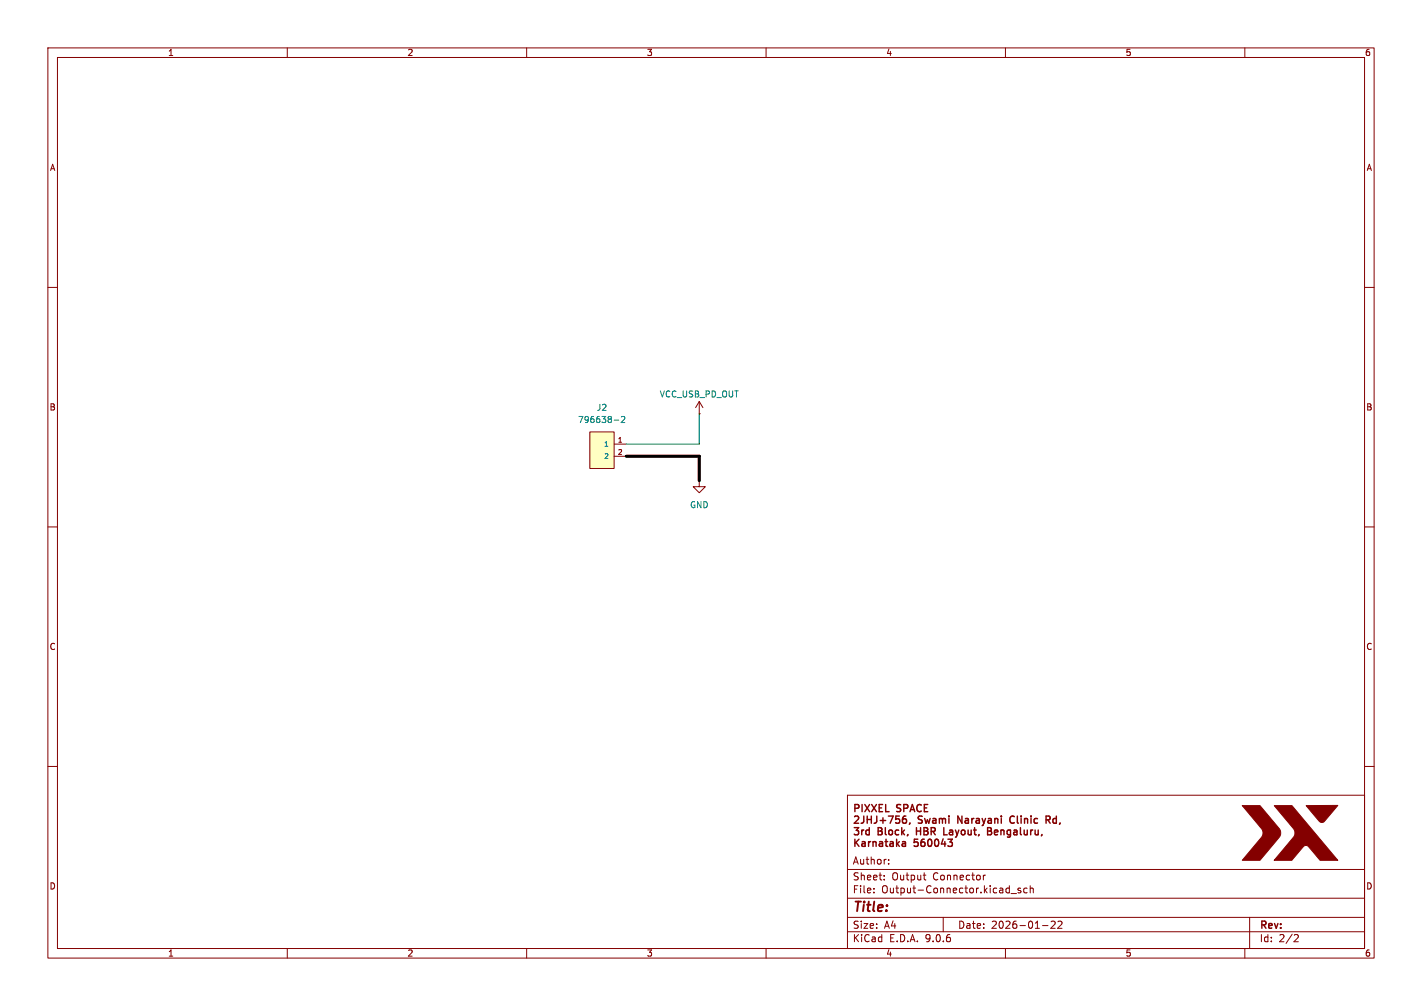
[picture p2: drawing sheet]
<svg xmlns="http://www.w3.org/2000/svg" width="297mm" height="210mm" viewBox="0 0 297 210" stroke-linecap="round" stroke-linejoin="round" font-family="sans-serif">
<path d="M0 0h297v210h-297z" fill="#fff" stroke="#fff" stroke-width=".21"/>
<g fill="none" stroke="#840000" stroke-width=".21">
<path d="M10 10h277v190h-277zM12 12h273v186h-273zM60 10v2M110 10v2M160 10v2M210 10v2M260 10v2M10 60h2M285 60h2M10 110h2M285 110h2M10 160h2"/>
<path d="M177 166h108v32h-108zM185.6 179.5v.1M285 160h2M60 198v2M110 198v2M160 198v2M177 194.5h108M177 191.5h108M177 187.5h108M177 181.5h108M182.5 186.3v.1M182.5 185.5v.1"/>
<path d="M184.7 183.6v.1M184.7 182.8v.1M185.6 180.2v.2M192.8 182.7h.6M193.1 183.6l.3 .1M197 191.5v3M205.4 182.7v1M205.8 182.7l-.4 .3M210 198v2M211.2 186.5h1.1M213.2 185.5l-.4-.1-.2 .2 .1 .2 .5 .2v.3h-.6M214.5 185.5l-.4-.1-.3 .3 .2 .6h.5"/>
<path d="M215.2 185.5l.2-.1 .3 .1 .1 .9M215.2 184.9v1.5M217.7 193.2h1.2M219.5 192.4l.6-.1 .3 .4-.9 1.1h.9M221 192.4l.5-.1 .3 .4-.9 1.1h.9M260 198v2M261 191.5v6.5M270.5 195.1l.5 .1 .2 .3-1 1.1h1"/>
</g>
<g fill="none" stroke="#840000" stroke-width=".3">
<path d="M178.5 170.5l.6-.1 .2 .4-.9 1.1M178.6 168.7h.7l.1-.3-.1-.3-.7-.2v1.5M178.6 175.2v1.5M178.8 175.8l.6 .9M179.4 175.2l-.8 .8M180.1 167.9v1.5M180.1 175.8h.5l.1 .9M180.4 170.4v1M180.6 167.9l1 1.5M180.7 176l-.5 .1-.2 .2 .2 .4 .5-.1M181.1 170.4v1.5M181.1 171.1h.9"/>
<path d="M181.4 175.7v1M181.6 167.9l-1 1.5M181.8 175.7l-.4 .3M182 170.4v1.5M182.1 167.9l1 1.5M182.3 175.8l.3-.1 .3 .1 .1 .9M182.3 175.7v1M183.1 167.9l-1 1.5M183.1 170.4v1M183.6 168.7h.5M183.7 175.8h.6v.9M183.8 171.3h1.2"/>
<path d="M184.3 176l-.5 .1-.2 .2 .2 .4 .5-.1M184.3 167.9h-.7v1.5h.7M184.4 170.7v1.2M184.8 175.7h.6M185 167.9v1.5h.7M185.1 175.2v1.3l.3 .2M185.6 170.4h1l-.7 1.5M185.9 175.8h.6l.1 .9M185.9 173.3h.4l.1 .3-.1 .5-.4 .2M186.6 176l-.5 .1-.3 .2 .3 .4 .5-.1M187.3 175.2v1.5M187.4 176.1l.4 .6"/>
<path d="M187.8 175.7l-.5 .6M187.8 170.4h-.7v.7l.2-.2 .5 .1 .1 .6M188.1 168l-.5-.1-.3 .2v.4l.7 .3 .1 .4-.3 .2h-.5M188.5 175.8h.6v.9M188.5 171.2l.1-.2 .5-.1 .2 .3v.4M188.8 168.7h.7l.1-.3v-.3l-.8-.2v1.5M189.1 176l-.5 .1-.2 .2 .2 .4 .5-.1M189.2 170.4h-.4a1.11 1.11 0 0 0-.3 1.2M189.6 174.3l-.1 .2M190.1 169.4l.5-1.5 .5 1.5M190.2 169h.7M191.7 175.2h-.7l-.1 .7 .2-.1h.5l.2 .2-.1 .5-.2 .2-.6-.2"/>
<path d="M192.4 168.1a.71 .71 0 0 0-1 .5 .71 .71 0 0 0 .7 .8l.3-.1M192.6 170.4h-.5l-.3 .2 .1 .4 .6 .2 .1 .2M193.1 175.2l-.5 .1a1.01 1.01 0 0 0 0 1.4l.5-.2 .1-.5-.3-.2h-.4l-.2 .2M193.1 168.7h.5M193.1 170.9l.3 1 .3-.8 .3 .8 .3-1M193.8 167.9h-.7v1.5h.7M193.9 175.3l.2-.1a.8 .8 0 0 1 .5 .7 .8 .8 0 0 1-.5 .8l-.2-.2-.1-.4zM194.8 173.6l.5 .7M194.8 170.9h.6l.1 1M195.2 172.8l.1 .3-.1 .4M195.3 175.3l.3-.1a.8 .8 0 0 1 .5 .7 .8 .8 0 0 1-.5 .8l-.3-.2-.1-.4zM195.5 171.2l-.7 .2"/>
<path d="M195.5 171.8l-.5 .1M196.2 171l.4-.1 .2 .2M196.2 170.9v1M196.8 171.1l.3-.2h.3l.1 1M196.8 171.1v.8M197 175.1l-.4 1.1h1M197.3 175.7v1M198 175.2h.9l-.5 .6 .4 .1v.6l-.2 .2-.6-.2M198.2 170.4v.1M198.2 170.9v1M199.8 174.6l-.2 .2M200.9 170.4v1.5l-.8-1.5v1.5"/>
<path d="M201.6 170.9h.6l.1 1M202.3 171.2l-.7 .2M203 170.9v1M203.4 170.9l-.4 .2M203.9 170.9h.6l.1 1M204.6 171.2l-.7 .2M205.1 170.9l.4 1 .3-1M206.4 170.9h.6l.1 1M207.1 173.6v.5M207.1 171.2l-.7 .2M207.7 173.8l.7-.2-.1-.3h-.4l-.2 .2 .1 .7h.5M207.8 171l.2-.1h.3l.1 1"/>
<path d="M207.8 170.9v1M209.1 173.4l.2-.1h.3l.1 1M209.1 173.3v1M209.1 170.4v.1M209.1 170.9v1M210.9 173.3h-.4l-.2 .3 .1 .5 .5 .2M211.1 173.3v1.2l-.3 .3-.4-.1M211.8 170.5a.6 .6 0 0 0-.7 0 .6 .6 0 0 0-.2 .7l.1 .3M212.5 170.4v1.2M213.3 170.4v.1M213.3 170.9v1M214 171l.2-.1h.4v1"/>
<path d="M214 170.9v1M215.3 170.4v.1M215.3 170.9v1M216.7 170.9h-.6l-.1 .7M217.6 174.3l-.1 .2M218.5 171.1h.7l.1-.2v-.4l-.8-.1v1.5M218.8 171.1l.5 .8M220.6 170.9h-.5l-.2 .7M220.6 170.4v1.5"/>
</g>
<g fill="#840000" stroke="#840000" stroke-width=".21">
<path d="M259.5 168.2h3.7l3.6 4.3a1.74 1.74 0 0 1-.1 2.9l-3.5 4.2h-3.7l3.2-3.9a2.13 2.13 0 0 0 .9-2.6z"/>
<path d="M266.2 168.2h3.6l9.6 11.4h-3.7l-2.4-2.9-.5-.2-.5 .2-2.5 2.9h-3.7l4.1-4.9 .3-.8-.3-.9z"/>
<path d="M272.8 168.2l6.6-.1-2 2.5a1.8 1.8 0 0 1-1.4 1.1l-.5-.2z"/>
</g>
<path d="M123.2 90.2h5.1v7.6h-5.1z" fill="#ffffc2"/>
<path d="M123.2 90.2h5.1v7.6h-5.1zM128.3 92.7h2.5M128.3 95.3h2.5M146 86.4h.1M146 83.8l-.7 1.3M146 83.8l.8 1.3M146 83.8v2.6M146 100.3v1.3h1.3l-1.3 1.3-1.2-1.3h1.2M146 100.3h.1" fill="none" stroke="#840000" stroke-width=".21"/>
<path d="M128.3 87.7h.9M129.8 87.1l.5-.2 .2 .4-.8 .9h.8" fill="none" stroke="#008484" stroke-width=".21"/>
<path d="M146 86.4v6.3h-15.2" fill="none" stroke="#008400" stroke-width=".21"/>
<path d="M130.8 95.3h15.2v5" fill="none" stroke="#000" stroke-width=".66"/>
<text font-size="2.8" fill="#840000" x="178" y="190.9">Title:</text>
<g font-size="2.1" fill="#840000">
<text x="178" y="173.6">PIXXEL</text>
<text x="187.4" y="173.6">SPACE</text>
<text x="196.2" y="173.6">2JHJ+756,</text>
<text x="211.4" y="173.6">Swami</text>
<text x="220.2" y="173.6">Narayani</text>
<text x="178" y="184">Sheet:</text>
<text x="178" y="180.7">Author:</text>
<text x="186.2" y="184">Output</text>
<text x="194.9" y="184">Connector</text>
<text x="178" y="186.7">File:</text>
<text x="184.1" y="186.7">Output-Connector.kicad_sch</text>
<text x="178" y="196.9">KiCad</text>
<text x="178" y="194.1">Size:</text>
<text x="184.7" y="194.1">A4</text>
<text x="185.7" y="196.9">E.D.A.</text>
<text x="193.3" y="196.9">9.0.6</text>
<text x="200" y="194.1">Date:</text>
<text x="207" y="194.1">2026-01-22</text>
<text x="263" y="194.3">Rev:</text>
<text x="263" y="196.9">Id:</text>
<text x="267.1" y="196.9">2/2</text>
</g>
<g font-size="1.8" fill="#840000">
<text x="35" y="11.9">1</text>
<text x="85" y="11.9">2</text>
<text x="135" y="11.9">3</text>
<text x="185" y="11.9">4</text>
<text x="235" y="11.9">5</text>
<text x="285" y="11.9">6</text>
<text x="10.3" y="35.9">A</text>
<text x="285.3" y="35.9">A</text>
<text x="10.3" y="85.9">B</text>
<text x="285.3" y="85.9">B</text>
<text x="10.3" y="135.9">C</text>
<text x="285.3" y="135.9">C</text>
<text x="10.3" y="185.9">D</text>
<text x="285.3" y="185.9">D</text>
<text x="35" y="199.9">1</text>
<text x="85" y="199.9">2</text>
<text x="135" y="199.9">3</text>
<text x="185" y="199.9">4</text>
<text x="235" y="199.9">5</text>
<text x="285" y="199.9">6</text>
</g>
<g font-size="1.8" fill="#008484">
<text x="137.7" y="83.2">VCC_USB_PD_OUT</text>
<text x="120.6" y="88.5">796638-2</text>
<text x="124.5" y="86">J2</text>
<text x="144" y="106.3">GND</text>
</g>
<g font-size="1.4" fill="#008484">
<text x="126" y="93.4">1</text>
<text x="126" y="96">2</text>
</g>
<g font-size="1.4" fill="#840000">
<text x="128.9" y="92.5">1</text>
<text x="128.9" y="95">2</text>
</g>
</svg>
